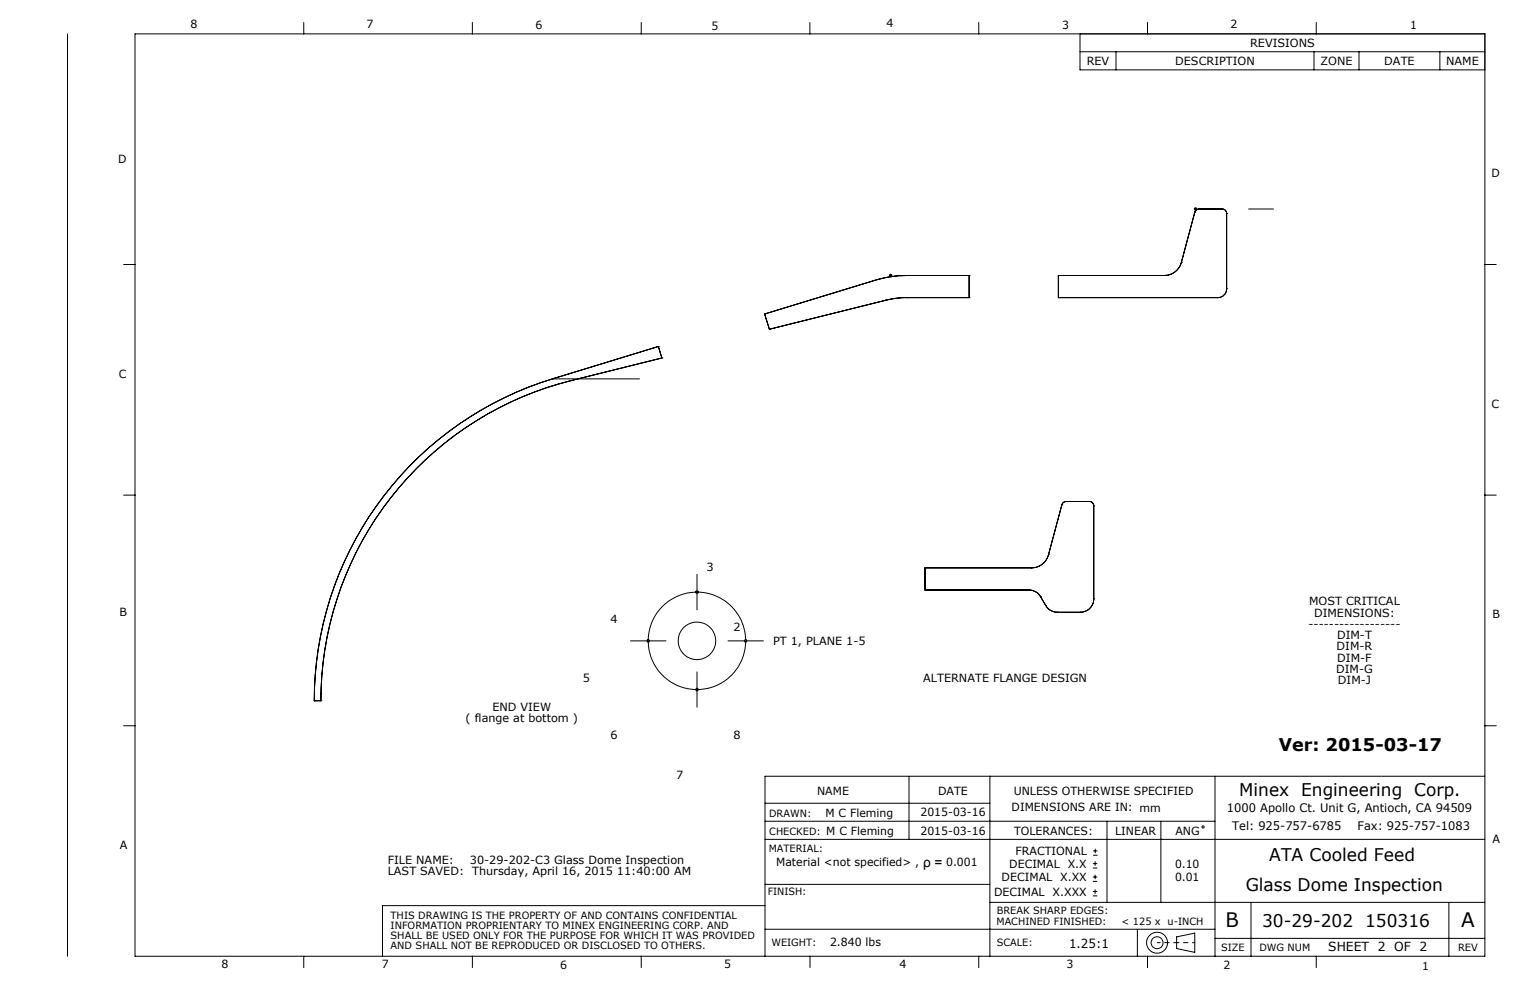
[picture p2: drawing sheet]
<svg xmlns="http://www.w3.org/2000/svg" width="432mm" height="279mm" viewBox="0 0 432 279" stroke-linecap="round" stroke-linejoin="round" font-family="sans-serif">
<g fill="none" stroke="#000" stroke-width=".28">
<path d="M19 9.6v260.3M38.1 9.6h381v260.3h-381zM85.7 6.3v3.3M133.3 6.3v3.3M181 6.3v3.3M228.6 6.3v3.3M276.2 6.3v3.3M304.8 9.6v10.1h114.3v-10.1M304.8 14.6h114.3M315 14.6v5.1M323.8 6.3v3.3M370.8 14.6v5.1"/>
<path d="M371.5 6.3v3.3M383.5 14.6v5.1M406.4 14.6v5.1M336.9 59h1M337.1 58.6l.7 .7M337.2 59.9h.1M337.2 59.9l-3.8 14.1M337.4 58.5v1M337.8 58.6l-.7 .7M338.4 59h.1M338.4 59a1.34 1.34 0 0 0-1.2 .9M338.4 59h6.5"/>
<path d="M344.9 59h.1M344.9 59a1.26 1.26 0 0 1 1.3 1.3M352.4 59h7M34.9 74.6h3.2M246.9 79.1h.1M246.9 79.1l-31.1 9.5M250.9 77.8h.9M251 77.4l.7 .7M251.4 77.3v.9M251.7 77.4l-.7 .7M256 77.8h.1M256 77.8a31.6 31.6 0 0 0-9.1 1.3"/>
<path d="M256 77.8h17.5M273.5 77.8h.1M273.5 77.8v6.2M298.7 77.8h.1M298.7 77.8h29.9M298.7 77.8v6.2M328.6 77.8h.1M333.4 74h.1M333.4 74a5 5 0 0 1-4.8 3.8M346.2 60.3h.1M346.2 60.3v21.2M419.1 74.6h3.2"/>
<path d="M185.8 97.8l1 3.2M185.8 97.8l-29.9 9.1M185.8 97.8h.1M215.8 88.6l1.3 4.3M215.8 88.6h.1M217.1 92.9h.1M250 84.7h.1M250 84.7l-32.9 8.2M256 84h.1M256 84l-3 .2-3 .5M256 84h17.5M273.5 84h.1"/>
<path d="M298.7 84h.1M298.7 84h45M343.7 84h.1M346.2 81.5h.1M346.2 81.5a2.53 2.53 0 0 1-2.5 2.5M155.9 106.9h.1M155.9 106.9a95 95 0 0 0-67.2 90.9M155.9 106.9h24.6M161.1 107.4a93.2 93.2 0 0 0-70.5 90.4h-1.9M161.1 107.4h.1M186.8 101h.1M186.8 101l-25.7 6.4"/>
<path d="M34.9 139.7h3.2M419.1 139.7h3.2M295.9 156.6h.1M295.9 156.6a5 5 0 0 1-4.8 3.7M299.7 142.5h.1M299.7 142.5l-3.8 14.1M300.9 141.5h.1M300.9 141.5a1.25 1.25 0 0 0-1.2 1M300.9 141.5h6.5M307.4 141.5h.1M307.4 141.5a1.21 1.21 0 0 1 1.3 1.3M308.7 142.8h.1"/>
<path d="M308.7 142.8v26.2M196.2 167.1h1M196.4 166.8l.7 .7M196.7 162.1v10M197.1 166.8l-.7 .7M261.1 166.5h.1M261.1 160.3h.1M261.1 166.5h29.3M261.1 160.3v6.2M261.1 160.3h30M290.4 166.5h.1M290.4 166.5a3.9 3.9 0 0 1 3.3 1.9"/>
<path d="M291.1 160.3h.1M293.7 168.4h.1M293.7 168.4l1.4 2.5M295.1 170.9h.1M295.1 170.9a3.9 3.9 0 0 0 3.3 1.9M298.4 172.8h.1M298.4 172.8h6.5M304.9 172.8h.1M308.7 169h.1M308.7 169a3.8 3.8 0 0 1-3.8 3.8M88.7 197.8h.1M90.6 197.8h.1"/>
<path d="M177.9 180.9h10.1M182.6 180.5l.7 .7M183 180.4v1M183.3 180.5l-.7 .7M196.2 194.6h1M196.4 194.2l.7 .8M196.7 189.6v10M197.1 194.2l-.7 .8M205.5 180.9h9.9M210.1 180.5l.7 .7M210.4 180.4v1M210.8 180.5l-.7 .7"/>
<path d="M34.9 204.8h3.2M256.5 219.1v17.8M279.4 219.1v50.8M342.9 219.1v50.8M419.1 204.8h3.2M419.1 219.1h-203.2v50.8M215.9 236.9h203.2M215.9 231.8h127M215.9 226.7h63.5M309.1 239.5v1.3M312.4 231.8v22.9M327.6 231.8v22.9"/>
<path d="M215.9 255.6h-108v14.3M215.9 249.6h63.5M279.4 254.7h139.7M308.4 252.8h1.3M308.4 251.6h1.3M308.4 245h1.3M308.4 243.7h1.3M308.4 248.7h1.3M308.4 247.5h1.3M308.5 241.4h1.2M308.5 240.1h1.2M309.1 243.1v1.2"/>
<path d="M309.1 246.9v1.2M309.1 251v1.2M353.1 254.7v15.2M408.9 254.7v15.2M85.7 269.9v3.2M133.3 269.9v3.2M181 269.9v3.2M215.9 262.3h127M276.2 269.9v3.2M321 262.3v7.6M323.8 269.9v3.2M332.1 264.4l5.1-1.1v5.5l-5.1-1.1z"/>
<path d="M342.9 264.8h76.2M371.5 269.9v3.2"/>
<circle cx="196.7" cy="180.9" r="13.7"/>
<circle cx="196.7" cy="180.9" r="5.3"/>
<circle cx="339.5" cy="233.4" r=".31"/>
<circle cx="326.5" cy="266.1" r="1.68"/>
<circle cx="326.6" cy="266.1" r="2.96"/>
</g>
<path d="M228.6 269.9v3.2" fill="none" stroke="#000" stroke-width=".28" stroke-dasharray="15.2 1.3 1.3 1.3"/>
<path d="M326.6 266h5.5" fill="none" stroke="#000" stroke-width=".28" stroke-dasharray="15.2 1.3 1.3 1.3" stroke-dashoffset="14.4"/>
<path d="M332.1 266h5.1" fill="none" stroke="#000" stroke-width=".28" stroke-dasharray="15.2 1.3 1.3 1.3" stroke-dashoffset="14.6"/>
<g font-size="5.6">
<text x="345.8" y="261.6">B</text>
<text x="412.4" y="261.6">A</text>
</g>
<g font-size="4.9">
<text x="360.9" y="211.9">Ver: 2015-03-17</text>
<text x="349.8" y="224.5">Minex Engineering Corp.</text>
<text x="358.2" y="243.1">ATA Cooled Feed</text>
<text x="351.6" y="251.4">Glass Dome Inspection</text>
<text x="356.2" y="261.6">30-29-202 150316</text>
</g>
<text font-size="3.9" x="260.5" y="244.6">ρ =</text>
<g font-size="3.5">
<text x="301.7" y="267.5">1.25:1</text>
<text x="374.9" y="268.5">SHEET 2 OF 2</text>
</g>
<g font-size="3.3">
<text x="346.3" y="229.1">1000 Apollo Ct. Unit G, Antioch, CA 94509</text>
<text x="347.7" y="234.4">Tel: 925-757-6785</text>
<text x="383.1" y="234.4">Fax: 925-757-1083</text>
</g>
<g font-size="3.2">
<text x="53.8" y="7.9">8</text>
<text x="103.4" y="7.9">7</text>
<text x="151.2" y="8.1">6</text>
<text x="200.8" y="8.4">5</text>
<text x="250.2" y="7.7">4</text>
<text x="299.8" y="8.2">3</text>
<text x="347.2" y="7.9">2</text>
<text x="397.9" y="8.3">1</text>
<text x="352.8" y="13.3">REVISIONS</text>
<text x="306.7" y="18.4">REV</text>
<text x="331.7" y="18.4">DESCRIPTION</text>
<text x="372.7" y="18.4">ZONE</text>
<text x="390.7" y="18.4">DATE</text>
<text x="408.1" y="18.4">NAME</text>
<text x="33.3" y="46.1">D</text>
<text x="420.9" y="49.9">D</text>
<text x="33.5" y="106.8">C</text>
<text x="420.9" y="115.2">C</text>
<text x="199.4" y="161.1">3</text>
<text x="33.7" y="173.8">B</text>
<text x="369.5" y="170.8">MOST CRITICAL</text>
<text x="172.3" y="175.7">4</text>
<text x="207.1" y="178.2">2</text>
<text x="369.3" y="177.2">------------------</text>
<text x="370.9" y="174">DIMENSIONS:</text>
<text x="421.2" y="174.3">B</text>
<text x="218.2" y="181.9">PT 1, PLANE 1-5</text>
<text x="377.2" y="183.5">DIM-R</text>
<text x="377.4" y="180.4">DIM-T</text>
<text x="377.1" y="189.9">DIM-G</text>
<text x="377.4" y="186.7">DIM-F</text>
<text x="164.4" y="192.5">5</text>
<text x="260.5" y="192.6">ALTERNATE FLANGE DESIGN</text>
<text x="377.6" y="193.1">DIM-J</text>
<text x="131.4" y="203.8">( flange at bottom )</text>
<text x="139" y="200.6">END VIEW</text>
<text x="172.3" y="208.6">6</text>
<text x="207.1" y="208.6">8</text>
<text x="190.8" y="219.8">7</text>
<text x="230.6" y="224.3">NAME</text>
<text x="264.7" y="224.3">DATE</text>
<text x="286.1" y="224.3">UNLESS OTHERWISE SPECIFIED</text>
<text x="233" y="230.6">M C Fleming</text>
<text x="259.8" y="230.4">2015-03-16</text>
<text x="285.5" y="229">DIMENSIONS ARE IN: mm</text>
<text x="33.8" y="239.5">A</text>
<text x="259.8" y="235.5">2015-03-16</text>
<text x="286.2" y="235.5">TOLERANCES:</text>
<text x="314.7" y="235.5">LINEAR</text>
<text x="331.7" y="235.5">ANG</text>
<text x="421.2" y="237.9">A</text>
<text x="109.4" y="243.9">FILE NAME:</text>
<text x="132.6" y="243.9">30-29-202-C3 Glass Dome Inspection</text>
<text x="219.1" y="244.5">Material &lt;not specified&gt; ,</text>
<text x="267" y="244.5">0.001</text>
<text x="284.8" y="245">DECIMAL X.X</text>
<text x="286.6" y="241.4">FRACTIONAL</text>
<text x="331.6" y="245">0.10</text>
<text x="109.4" y="247.1">LAST SAVED:</text>
<text x="133.2" y="247.1">Thursday, April 16, 2015 11:40:00 AM</text>
<text x="282.7" y="248.7">DECIMAL X.XX</text>
<text x="331.6" y="248.7">0.01</text>
<text x="280.5" y="252.8">DECIMAL X.XXX</text>
<text x="234.2" y="267.1">2.840 lbs</text>
<text x="62.5" y="273.1">8</text>
<text x="107.8" y="273.2">7</text>
<text x="158.1" y="273.5">6</text>
<text x="204.3" y="273.1">5</text>
<text x="253.9" y="273.2">4</text>
<text x="301" y="273.3">3</text>
<text x="345.3" y="273.5">2</text>
<text x="401.3" y="273.7">1</text>
</g>
<g font-size="2.8">
<text x="217.1" y="230.6">DRAWN:</text>
<text x="217.1" y="235.7">CHECKED: M C Fleming</text>
<text x="216.9" y="240.3">MATERIAL:</text>
<text x="216.7" y="252.6">FINISH:</text>
<text x="281.3" y="257.9">BREAK SHARP EDGES:</text>
<text x="110.2" y="259.3">THIS DRAWING IS THE PROPERTY OF AND CONTAINS CONFIDENTIAL</text>
<text x="110.2" y="262.2">INFORMATION PROPRIENTARY TO MINEX ENGINEERING CORP. AND</text>
<text x="281.2" y="261">MACHINED FINISHED:</text>
<text x="316.5" y="261">&lt; 125 x u-INCH</text>
<text x="110.2" y="265">SHALL BE USED ONLY FOR THE PURPOSE FOR WHICH IT WAS PROVIDED</text>
<text x="110.2" y="267.8">AND SHALL NOT BE REPRODUCED OR DISCLOSED TO OTHERS.</text>
<text x="217.7" y="267.1">WEIGHT:</text>
<text x="281.3" y="267.1">SCALE:</text>
<text x="344.7" y="268.5">SIZE</text>
<text x="355.4" y="268.5">DWG NUM</text>
<text x="411.5" y="268.5">REV</text>
</g>
</svg>
